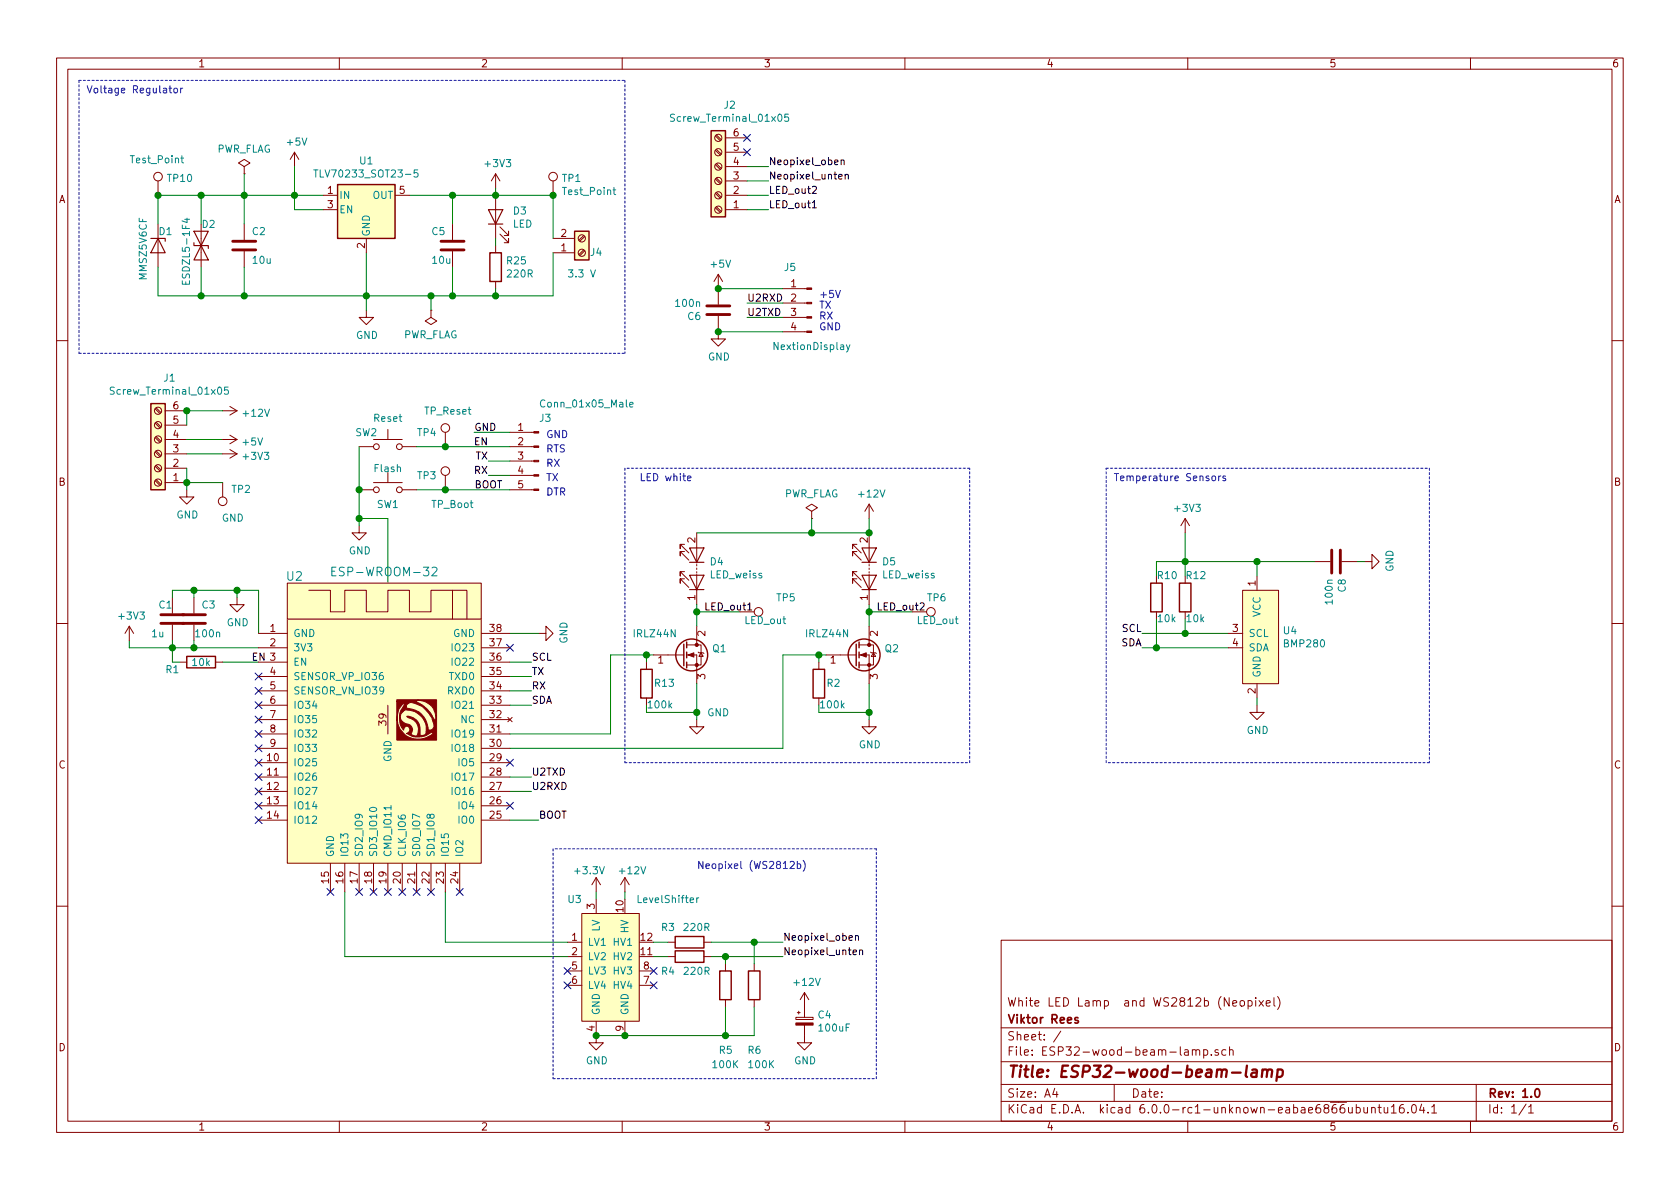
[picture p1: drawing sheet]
EESchema Schematic File Version 4
LIBS:ESP32-wood-beam-lamp-cache
EELAYER 29 0
EELAYER END
$Descr A4 11693 8268
encoding utf-8
Sheet 1 1
Title "ESP32-wood-beam-lamp"
Date ""
Rev "1.0"
Comp "Viktor Rees"
Comment1 "White LED Lamp  and WS2812b (Neopixel) "
Comment2 ""
Comment3 ""
Comment4 ""
$EndDescr
$Comp
L Device:C C2
U 1 1
P 1700 1700
F 0 "C2" H 1750 1800 50  0000 L CNN
F 1 "10u" H 1750 1600 50  0000 L CNN
F 2 "Capacitor_SMD:C_0805_2012Metric" H 1738 1550 50  0001 C CNN
F 3 "~" H 1700 1700 50  0001 C CNN
	1    1700 1700
	1    0    0    -1  
$EndComp
$Comp
L Device:C C5
U 1 1
P 3150 1700
F 0 "C5" H 3000 1800 50  0000 L CNN
F 1 "10u" H 3000 1600 50  0000 L CNN
F 2 "Capacitor_SMD:C_0805_2012Metric" H 3188 1550 50  0001 C CNN
F 3 "~" H 3150 1700 50  0001 C CNN
	1    3150 1700
	1    0    0    -1  
$EndComp
$Comp
L power:GND #PWR04
U 1 1
P 2550 2150
F 0 "#PWR04" H 2550 1900 50  0001 C CNN
F 1 "GND" H 2555 1977 50  0000 C CNN
F 2 "" H 2550 2150 50  0001 C CNN
F 3 "" H 2550 2150 50  0001 C CNN
	1    2550 2150
	1    0    0    -1  
$EndComp
$Comp
L power:PWR_FLAG #FLG01
U 1 1
P 1700 1200
F 0 "#FLG01" H 1700 1275 50  0001 C CNN
F 1 "PWR_FLAG" H 1700 1374 50  0000 C CNN
F 2 "" H 1700 1200 50  0001 C CNN
F 3 "~" H 1700 1200 50  0001 C CNN
	1    1700 1200
	1    0    0    -1  
$EndComp
Wire Wire Line
	1700 1850 1700 2050
Wire Wire Line
	3150 2050 3150 1850
Connection ~ 2550 2050
Connection ~ 3150 2050
Wire Wire Line
	3150 1350 3150 1550
Wire Wire Line
	2050 1350 1700 1350
Wire Wire Line
	1700 1350 1700 1550
Connection ~ 2050 1350
Wire Wire Line
	2550 2050 2550 2150
Connection ~ 1700 1350
Wire Wire Line
	1700 1200 1700 1350
$Comp
L Device:C C1
U 1 1
P 1200 4300
F 0 "C1" H 1100 4400 50  0000 L CNN
F 1 "1u" H 1050 4200 50  0000 L CNN
F 2 "Capacitor_SMD:C_0805_2012Metric" H 1238 4150 50  0001 C CNN
F 3 "~" H 1200 4300 50  0001 C CNN
	1    1200 4300
	1    0    0    -1  
$EndComp
$Comp
L power:GND #PWR02
U 1 1
P 1650 4150
F 0 "#PWR02" H 1650 3900 50  0001 C CNN
F 1 "GND" H 1655 3977 50  0000 C CNN
F 2 "" H 1650 4150 50  0001 C CNN
F 3 "" H 1650 4150 50  0001 C CNN
	1    1650 4150
	1    0    0    -1  
$EndComp
$Comp
L Device:R R1
U 1 1
P 1400 4600
F 0 "R1" V 1450 4400 50  0000 C CNN
F 1 "10k" V 1400 4600 50  0000 C CNN
F 2 "Resistor_SMD:R_0603_1608Metric" V 1330 4600 50  0001 C CNN
F 3 "~" H 1400 4600 50  0001 C CNN
	1    1400 4600
	0    1    1    0   
$EndComp
$Comp
L Device:C C3
U 1 1
P 1350 4300
F 0 "C3" H 1400 4400 50  0000 L CNN
F 1 "100n" H 1350 4200 50  0000 L CNN
F 2 "Capacitor_SMD:C_0603_1608Metric" H 1388 4150 50  0001 C CNN
F 3 "~" H 1350 4300 50  0001 C CNN
	1    1350 4300
	1    0    0    -1  
$EndComp
Wire Wire Line
	1350 4500 1350 4450
Wire Wire Line
	1350 4500 1200 4500
Wire Wire Line
	1200 4500 1200 4450
Connection ~ 1350 4500
Wire Wire Line
	1800 4400 1800 4100
Wire Wire Line
	1350 4100 1350 4150
Wire Wire Line
	1350 4100 1200 4100
Wire Wire Line
	1200 4100 1200 4150
Connection ~ 1350 4100
Wire Wire Line
	1350 4500 1800 4500
Wire Wire Line
	1250 4600 1200 4600
Wire Wire Line
	1200 4600 1200 4500
Connection ~ 1200 4500
Wire Wire Line
	1200 4500 900  4500
Wire Wire Line
	900  4500 900  4450
$Comp
L power:GND #PWR07
U 1 1
P 3750 4400
F 0 "#PWR07" H 3750 4150 50  0001 C CNN
F 1 "GND" H 3755 4227 50  0000 C CNN
F 2 "" H 3750 4400 50  0001 C CNN
F 3 "" H 3750 4400 50  0001 C CNN
	1    3750 4400
	0    -1   -1   0   
$EndComp
$Comp
L power:GND #PWR05
U 1 1
P 2500 3650
F 0 "#PWR05" H 2500 3400 50  0001 C CNN
F 1 "GND" H 2505 3477 50  0000 C CNN
F 2 "" H 2500 3650 50  0001 C CNN
F 3 "" H 2500 3650 50  0001 C CNN
	1    2500 3650
	1    0    0    -1  
$EndComp
Wire Wire Line
	2700 3600 2700 4900
Wire Wire Line
	7950 4500 8050 4500
$Comp
L power:GND #PWR023
U 1 1
P 8750 4900
F 0 "#PWR023" H 8750 4650 50  0001 C CNN
F 1 "GND" H 8755 4727 50  0000 C CNN
F 2 "" H 8750 4900 50  0001 C CNN
F 3 "" H 8750 4900 50  0001 C CNN
	1    8750 4900
	1    0    0    -1  
$EndComp
$Comp
L Device:R R12
U 1 1
P 8250 4150
F 0 "R12" H 8250 4000 50  0000 R CNN
F 1 "10k" H 8250 4300 50  0000 R CNN
F 2 "Resistor_SMD:R_0603_1608Metric" V 8180 4150 50  0001 C CNN
F 3 "~" H 8250 4150 50  0001 C CNN
	1    8250 4150
	-1   0    0    1   
$EndComp
$Comp
L Device:R R10
U 1 1
P 8050 4150
F 0 "R10" H 8050 4000 50  0000 R CNN
F 1 "10k" H 8050 4300 50  0000 R CNN
F 2 "Resistor_SMD:R_0603_1608Metric" V 7980 4150 50  0001 C CNN
F 3 "~" H 8050 4150 50  0001 C CNN
	1    8050 4150
	-1   0    0    1   
$EndComp
Wire Wire Line
	8550 4400 8250 4400
Wire Wire Line
	8050 3900 8050 4000
Wire Wire Line
	8250 3900 8250 4000
Connection ~ 8250 3900
Wire Wire Line
	8050 4300 8050 4500
Connection ~ 8050 4500
Wire Wire Line
	8050 4500 8550 4500
Wire Wire Line
	8250 4300 8250 4400
Connection ~ 8250 4400
Wire Wire Line
	8250 4400 7950 4400
$Comp
L power:GND #PWR010
U 1 1
P 4850 5000
F 0 "#PWR010" H 4850 4750 50  0001 C CNN
F 1 "GND" H 5000 5050 50  0000 C CNN
F 2 "" H 4850 5000 50  0001 C CNN
F 3 "" H 4850 5000 50  0001 C CNN
	1    4850 5000
	1    0    0    -1  
$EndComp
$Comp
L Connector:Conn_01x05_Male J3
U 1 1
P 3750 3200
F 0 "J3" H 3750 3500 50  0000 R CNN
F 1 "Conn_01x05_Male" H 3750 3600 50  0000 R CNN
F 2 "Connector_PinHeader_2.54mm:PinHeader_1x05_P2.54mm_Horizontal" H 3750 3200 50  0001 C CNN
F 3 "~" H 3750 3200 50  0001 C CNN
	1    3750 3200
	-1   0    0    -1  
$EndComp
Text Label 1750 4600 0    50   ~ 0
EN
Text Label 3400 3100 2    50   ~ 0
EN
Text Label 3500 3400 2    50   ~ 0
BOOT
Text Label 3700 4700 0    50   ~ 0
TX
Text Label 3700 4800 0    50   ~ 0
RX
Wire Wire Line
	3700 4800 3550 4800
Wire Wire Line
	3700 4700 3550 4700
Text Label 3400 3200 2    50   ~ 0
TX
Text Label 3400 3300 2    50   ~ 0
RX
Wire Wire Line
	3550 3300 3400 3300
$Comp
L ESP32-wroom:Test_Point-Connector TP4
U 1 1
P 3100 3100
F 0 "TP4" H 2900 3200 50  0000 L CNN
F 1 "TP_Reset" H 2950 3350 50  0000 L CNN
F 2 "TestPoint:TestPoint_Pad_D1.0mm" H 3300 3100 50  0001 C CNN
F 3 "~" H 3300 3100 50  0001 C CNN
	1    3100 3100
	1    0    0    -1  
$EndComp
Wire Wire Line
	3100 3100 3550 3100
$Comp
L ESP32-wroom:Test_Point-Connector TP3
U 1 1
P 3100 3400
F 0 "TP3" H 2900 3500 50  0000 L CNN
F 1 "TP_Boot" H 3000 3300 50  0000 L CNN
F 2 "TestPoint:TestPoint_Pad_D1.0mm" H 3300 3400 50  0001 C CNN
F 3 "~" H 3300 3400 50  0001 C CNN
	1    3100 3400
	1    0    0    -1  
$EndComp
Text Label 3700 4600 0    50   ~ 0
SCL
Text Label 3700 4900 0    50   ~ 0
SDA
Connection ~ 1700 2050
$Comp
L Device:C C8
U 1 1
P 9300 3900
F 0 "C8" H 9415 3946 50  0000 L CNN
F 1 "100n" H 9415 3855 50  0000 L CNN
F 2 "Capacitor_SMD:C_0603_1608Metric" H 9338 3750 50  0001 C CNN
F 3 "~" H 9300 3900 50  0001 C CNN
	1    9300 3900
	0    1    1    0   
$EndComp
$Comp
L power:GND #PWR025
U 1 1
P 9500 3900
F 0 "#PWR025" H 9500 3650 50  0001 C CNN
F 1 "GND" H 9505 3727 50  0000 C CNN
F 2 "" H 9500 3900 50  0001 C CNN
F 3 "" H 9500 3900 50  0001 C CNN
	1    9500 3900
	0    -1   -1   0   
$EndComp
Wire Wire Line
	9450 3900 9500 3900
Text Notes 600  650  0    50   ~ 0
Voltage Regulator
NoConn ~ 3550 4500
NoConn ~ 1800 4700
NoConn ~ 1800 4800
NoConn ~ 1800 4900
NoConn ~ 1800 5000
NoConn ~ 1800 5100
NoConn ~ 1800 5200
NoConn ~ 1800 5300
NoConn ~ 1800 5400
NoConn ~ 1800 5500
NoConn ~ 1800 5600
NoConn ~ 1800 5700
NoConn ~ 2300 6200
NoConn ~ 2500 6200
NoConn ~ 2600 6200
NoConn ~ 2700 6200
NoConn ~ 2800 6200
NoConn ~ 2900 6200
NoConn ~ 3000 6200
$Comp
L power:PWR_FLAG #FLG02
U 1 1
P 3000 2150
F 0 "#FLG02" H 3000 2225 50  0001 C CNN
F 1 "PWR_FLAG" H 3000 2324 50  0000 C CNN
F 2 "" H 3000 2150 50  0001 C CNN
F 3 "~" H 3000 2150 50  0001 C CNN
	1    3000 2150
	-1   0    0    1   
$EndComp
Wire Wire Line
	3000 2050 3000 2150
Connection ~ 3000 2050
Wire Wire Line
	3000 2050 3150 2050
$Comp
L ESP32-wroom:Test_Point-Connector TP1
U 1 1
P 3850 1350
F 0 "TP1" H 3908 1470 50  0000 L CNN
F 1 "Test_Point" H 3908 1379 50  0000 L CNN
F 2 "TestPoint:TestPoint_Pad_D1.0mm" H 4050 1350 50  0001 C CNN
F 3 "~" H 4050 1350 50  0001 C CNN
	1    3850 1350
	1    0    0    -1  
$EndComp
Wire Wire Line
	3850 1350 3450 1350
Wire Wire Line
	3550 3200 3400 3200
Wire Wire Line
	2900 3400 3100 3400
Connection ~ 3150 1350
Wire Wire Line
	2250 1350 2050 1350
Wire Wire Line
	8050 3900 8250 3900
Wire Wire Line
	8250 3700 8250 3900
Wire Wire Line
	2550 2050 3000 2050
Wire Wire Line
	2250 1450 2050 1450
Wire Wire Line
	2050 1450 2050 1350
$Comp
L Device:D_TVS D2
U 1 1
P 1400 1700
F 0 "D2" V 1250 1700 50  0000 L CNN
F 1 "ESDZL5-1F4" H 1200 1600 50  0000 L CNN
F 2 "Diode_SMD:D_SOD-323_HandSoldering" H 1400 1700 50  0001 C CNN
F 3 "https://www.st.com/resource/en/datasheet/esdzl5-1f4.pdf" H 1400 1700 50  0001 C CNN
	1    1400 1700
	0    1    1    0   
$EndComp
Wire Wire Line
	1700 1350 1400 1350
Wire Wire Line
	1400 1350 1400 1550
Wire Wire Line
	1400 1850 1400 2050
Connection ~ 1400 2050
Wire Wire Line
	1400 2050 1700 2050
$Comp
L Device:D_Zener D1
U 1 1
P 1100 1700
F 0 "D1" V 1000 1700 50  0000 L CNN
F 1 "MMSZ5V6CF" H 900 1600 50  0000 L CNN
F 2 "Diode_SMD:D_SOD-123F" H 1100 1700 50  0001 C CNN
F 3 "http://www.onsemi.com/pub/Collateral/MMSZ36VCF-D.pdf" H 1100 1700 50  0001 C CNN
	1    1100 1700
	0    1    1    0   
$EndComp
Wire Wire Line
	1400 1350 1100 1350
Wire Wire Line
	1100 1350 1100 1550
Connection ~ 1400 1350
Wire Wire Line
	1100 1850 1100 2050
Wire Wire Line
	1100 2050 1400 2050
Wire Wire Line
	3550 4600 3700 4600
Wire Wire Line
	3550 4900 3700 4900
Text Label 7950 4400 2    50   ~ 0
SCL
Text Label 7950 4500 2    50   ~ 0
SDA
Wire Notes Line
	7700 3250 9950 3250
Wire Notes Line
	9950 3250 9950 5300
Wire Notes Line
	9950 5300 7700 5300
Wire Notes Line
	7700 5300 7700 3250
Text Notes 7750 3350 0    50   ~ 0
Temperature Sensors
Wire Wire Line
	2850 1350 3150 1350
Wire Wire Line
	2550 1750 2550 2050
$Comp
L power:+3V3 #PWR01
U 1 1
P 3450 1300
F 0 "#PWR01" H 3450 1150 50  0001 C CNN
F 1 "+3V3" H 3465 1473 50  0000 C CNN
F 2 "" H 3450 1300 50  0001 C CNN
F 3 "" H 3450 1300 50  0001 C CNN
	1    3450 1300
	1    0    0    -1  
$EndComp
$Comp
L power:+3V3 #PWR022
U 1 1
P 900 4450
F 0 "#PWR022" H 900 4300 50  0001 C CNN
F 1 "+3V3" H 915 4623 50  0000 C CNN
F 2 "" H 900 4450 50  0001 C CNN
F 3 "" H 900 4450 50  0001 C CNN
	1    900  4450
	1    0    0    -1  
$EndComp
$Comp
L power:+3V3 #PWR021
U 1 1
P 8250 3700
F 0 "#PWR021" H 8250 3550 50  0001 C CNN
F 1 "+3V3" H 8265 3873 50  0000 C CNN
F 2 "" H 8250 3700 50  0001 C CNN
F 3 "" H 8250 3700 50  0001 C CNN
	1    8250 3700
	1    0    0    -1  
$EndComp
$Comp
L Device:R R13
U 1 1
P 4500 4750
F 0 "R13" H 4450 4750 50  0000 R CNN
F 1 "100k" H 4500 4900 50  0000 R CNN
F 2 "Resistor_SMD:R_0603_1608Metric" V 4430 4750 50  0001 C CNN
F 3 "~" H 4500 4750 50  0001 C CNN
	1    4500 4750
	-1   0    0    1   
$EndComp
Wire Wire Line
	4500 4600 4500 4550
Wire Wire Line
	4500 4550 4550 4550
$Comp
L Regulator_Linear:TLV70233_SOT23-5 U1
U 1 1
P 2550 1450
F 0 "U1" H 2550 1792 50  0000 C CNN
F 1 "TLV70233_SOT23-5" H 2550 1701 50  0000 C CNN
F 2 "Package_TO_SOT_SMD:SOT-23-5" H 2550 1775 50  0001 C CIN
F 3 "http://www.ti.com/lit/ds/symlink/tlv712.pdf" H 2550 1450 50  0001 C CNN
	1    2550 1450
	1    0    0    -1  
$EndComp
Wire Wire Line
	3150 2050 3450 2050
Wire Wire Line
	1700 2050 2550 2050
$Comp
L Device:LED D3
U 1 1
P 3450 1500
F 0 "D3" V 3488 1383 50  0000 R CNN
F 1 "LED" V 3397 1383 50  0000 R CNN
F 2 "" H 3450 1500 50  0001 C CNN
F 3 "~" H 3450 1500 50  0001 C CNN
	1    3450 1500
	0    -1   -1   0   
$EndComp
Connection ~ 3450 1350
$Comp
L Device:R R25
U 1 1
P 3450 1850
F 0 "R25" H 3520 1896 50  0000 L CNN
F 1 "220R" H 3520 1805 50  0000 L CNN
F 2 "" V 3380 1850 50  0001 C CNN
F 3 "~" H 3450 1850 50  0001 C CNN
	1    3450 1850
	1    0    0    -1  
$EndComp
Wire Wire Line
	3450 1650 3450 1700
Wire Wire Line
	3450 2000 3450 2050
Connection ~ 3450 2050
Wire Wire Line
	3450 2050 3850 2050
Wire Wire Line
	3150 1350 3450 1350
Wire Wire Line
	3450 1300 3450 1350
$Comp
L Connector:Screw_Terminal_01x02 J4
U 1 1
P 4050 1750
F 0 "J4" H 4150 1750 50  0000 C CNN
F 1 "3.3 V" H 4050 1900 50  0000 C CNN
F 2 "" H 4050 1750 50  0001 C CNN
F 3 "~" H 4050 1750 50  0001 C CNN
	1    4050 1750
	1    0    0    1   
$EndComp
Wire Wire Line
	3850 1350 3850 1650
Connection ~ 3850 1350
Wire Notes Line
	550  550  4350 550 
Wire Notes Line
	550  2450 4350 2450
Wire Wire Line
	3850 2050 3850 1750
Connection ~ 1100 1350
$Comp
L ESP32-wroom:Test_Point-Connector TP10
U 1 1
P 1100 1350
F 0 "TP10" H 1158 1470 50  0000 L CNN
F 1 "Test_Point" H 900 1600 50  0000 L CNN
F 2 "TestPoint:TestPoint_Pad_D1.0mm" H 1300 1350 50  0001 C CNN
F 3 "~" H 1300 1350 50  0001 C CNN
	1    1100 1350
	1    0    0    -1  
$EndComp
$Comp
L Transistor_FET:IRLZ44N Q1
U 1 1
P 4750 4550
F 0 "Q1" H 4955 4596 50  0000 L CNN
F 1 "IRLZ44N" H 4400 4700 50  0000 L CNN
F 2 "Package_TO_SOT_SMD:SOT-23" H 4950 4650 50  0001 C CNN
F 3 "~" H 4750 4550 50  0001 C CNN
	1    4750 4550
	1    0    0    -1  
$EndComp
Wire Wire Line
	4850 4750 4850 4950
Wire Wire Line
	4500 4900 4500 4950
Wire Wire Line
	4500 4950 4850 4950
Connection ~ 4850 4950
Wire Wire Line
	4850 4950 4850 5000
$Comp
L power:+5V #PWR0101
U 1 1
P 2050 1150
F 0 "#PWR0101" H 2050 1000 50  0001 C CNN
F 1 "+5V" H 2065 1323 50  0000 C CNN
F 2 "" H 2050 1150 50  0001 C CNN
F 3 "" H 2050 1150 50  0001 C CNN
	1    2050 1150
	1    0    0    -1  
$EndComp
Wire Wire Line
	2050 1350 2050 1150
$Comp
L Device:LED_Series D4
U 1 1
P 4850 3950
F 0 "D4" V 4896 3863 50  0000 R CNN
F 1 "LED_weiss" V 4805 3863 50  0000 R CNN
F 2 "LED_THT:LED_D5.0mm" H 4750 3950 50  0001 C CNN
F 3 "~" H 4750 3950 50  0001 C CNN
	1    4850 3950
	0    -1   -1   0   
$EndComp
Wire Wire Line
	4850 4200 4850 4250
Wire Wire Line
	5150 4250 4850 4250
Connection ~ 4850 4250
Wire Wire Line
	4850 4250 4850 4350
$Comp
L power:+12V #PWR0102
U 1 1
P 6050 3600
F 0 "#PWR0102" H 6050 3450 50  0001 C CNN
F 1 "+12V" H 6065 3773 50  0000 C CNN
F 2 "" H 6050 3600 50  0001 C CNN
F 3 "" H 6050 3600 50  0001 C CNN
	1    6050 3600
	1    0    0    -1  
$EndComp
$Comp
L power:PWR_FLAG #FLG0101
U 1 1
P 5650 3600
F 0 "#FLG0101" H 5650 3675 50  0001 C CNN
F 1 "PWR_FLAG" H 5650 3774 50  0000 C CNN
F 2 "" H 5650 3600 50  0001 C CNN
F 3 "~" H 5650 3600 50  0001 C CNN
	1    5650 3600
	1    0    0    -1  
$EndComp
Wire Wire Line
	5650 3600 5650 3700
$Comp
L ESP32-wroom:Test_Point-Connector TP5
U 1 1
P 5150 4250
F 0 "TP5" V 5050 4500 50  0000 L CNN
F 1 "LED_out" V 5208 4279 50  0000 L CNN
F 2 "TestPoint:TestPoint_Pad_D1.0mm" H 5350 4250 50  0001 C CNN
F 3 "~" H 5350 4250 50  0001 C CNN
	1    5150 4250
	0    1    1    0   
$EndComp
$Comp
L Connector:Screw_Terminal_01x06 J1
U 1 1
P 1100 3150
F 0 "J1" H 1020 2625 50  0000 C CNN
F 1 "Screw_Terminal_01x05" H 1020 2716 50  0000 C CNN
F 2 "Connector_Phoenix_MSTB:PhoenixContact_MSTBVA_2,5_6-G-5,08_1x06_P5.08mm_Vertical" H 1100 3150 50  0001 C CNN
F 3 "~" H 1100 3150 50  0001 C CNN
	1    1100 3150
	-1   0    0    1   
$EndComp
Wire Wire Line
	1300 3250 1300 3350
Connection ~ 1300 3350
$Comp
L power:GND #PWR03
U 1 1
P 1300 3400
F 0 "#PWR03" H 1300 3150 50  0001 C CNN
F 1 "GND" H 1305 3227 50  0000 C CNN
F 2 "" H 1300 3400 50  0001 C CNN
F 3 "" H 1300 3400 50  0001 C CNN
	1    1300 3400
	1    0    0    -1  
$EndComp
Wire Wire Line
	1350 4100 1650 4100
Wire Wire Line
	1650 4150 1650 4100
Connection ~ 1650 4100
Wire Wire Line
	1650 4100 1800 4100
Wire Wire Line
	1300 3350 1300 3400
Wire Wire Line
	1300 3150 1550 3150
Wire Wire Line
	1300 3050 1550 3050
$Comp
L power:+3V3 #PWR09
U 1 1
P 1550 3150
F 0 "#PWR09" H 1550 3000 50  0001 C CNN
F 1 "+3V3" V 1565 3278 50  0000 L CNN
F 2 "" H 1550 3150 50  0001 C CNN
F 3 "" H 1550 3150 50  0001 C CNN
	1    1550 3150
	0    1    1    0   
$EndComp
$Comp
L power:+5V #PWR08
U 1 1
P 1550 3050
F 0 "#PWR08" H 1550 2900 50  0001 C CNN
F 1 "+5V" V 1565 3178 50  0000 L CNN
F 2 "" H 1550 3050 50  0001 C CNN
F 3 "" H 1550 3050 50  0001 C CNN
	1    1550 3050
	0    1    1    0   
$EndComp
$Comp
L power:+12V #PWR06
U 1 1
P 1550 2850
F 0 "#PWR06" H 1550 2700 50  0001 C CNN
F 1 "+12V" V 1565 2978 50  0000 L CNN
F 2 "" H 1550 2850 50  0001 C CNN
F 3 "" H 1550 2850 50  0001 C CNN
	1    1550 2850
	0    1    1    0   
$EndComp
$Comp
L ESP32-wroom:Test_Point-Connector TP2
U 1 1
P 1550 3350
F 0 "TP2" H 1350 3400 50  0000 L CNN
F 1 "GND" H 1400 3600 50  0000 L CNN
F 2 "TestPoint:TestPoint_Pad_D1.0mm" H 1750 3350 50  0001 C CNN
F 3 "~" H 1750 3350 50  0001 C CNN
	1    1550 3350
	-1   0    0    1   
$EndComp
Wire Wire Line
	1300 3350 1550 3350
$Comp
L Switch:SW_Push SW1
U 1 1
P 2700 3400
F 0 "SW1" H 2700 3300 50  0000 C CNN
F 1 "Flash" H 2700 3550 50  0000 C CNN
F 2 "" H 2700 3600 50  0001 C CNN
F 3 "" H 2700 3600 50  0001 C CNN
	1    2700 3400
	1    0    0    -1  
$EndComp
NoConn ~ 3200 6200
Text Notes 3800 3450 0    50   ~ 0
DTR
Text Notes 3800 3150 0    50   ~ 0
RTS
Text Notes 3800 3350 0    50   ~ 0
TX
Text Notes 3800 3250 0    50   ~ 0
RX
Text Notes 3800 3050 0    50   ~ 0
GND
$Comp
L Switch:SW_Push SW2
U 1 1
P 2700 3100
F 0 "SW2" H 2550 3200 50  0000 C CNN
F 1 "Reset" H 2700 3300 50  0000 C CNN
F 2 "" H 2700 3300 50  0001 C CNN
F 3 "" H 2700 3300 50  0001 C CNN
	1    2700 3100
	1    0    0    -1  
$EndComp
Wire Wire Line
	1550 4600 1800 4600
Wire Wire Line
	3550 4400 3750 4400
Wire Wire Line
	3550 3000 3300 3000
Text Label 3300 3000 0    50   ~ 0
GND
Connection ~ 3100 3400
Wire Wire Line
	3100 3400 3550 3400
Wire Wire Line
	2900 3100 3100 3100
Connection ~ 3100 3100
Wire Wire Line
	2500 3100 2500 3400
Wire Wire Line
	3550 5700 3750 5700
Text Label 3750 5700 0    50   ~ 0
BOOT
Wire Wire Line
	1300 2950 1300 2850
Wire Wire Line
	1300 2850 1550 2850
Connection ~ 1300 2850
Wire Wire Line
	2500 3650 2500 3600
Wire Wire Line
	2700 3600 2500 3600
Wire Wire Line
	2500 3600 2500 3400
Connection ~ 2500 3600
Connection ~ 2500 3400
$Comp
L power:GND #PWR011
U 1 1
P 6050 5000
F 0 "#PWR011" H 6050 4750 50  0001 C CNN
F 1 "GND" H 6055 4827 50  0000 C CNN
F 2 "" H 6050 5000 50  0001 C CNN
F 3 "" H 6050 5000 50  0001 C CNN
	1    6050 5000
	1    0    0    -1  
$EndComp
$Comp
L Device:R R2
U 1 1
P 5700 4750
F 0 "R2" H 5650 4750 50  0000 R CNN
F 1 "100k" H 5700 4900 50  0000 R CNN
F 2 "Resistor_SMD:R_0603_1608Metric" V 5630 4750 50  0001 C CNN
F 3 "~" H 5700 4750 50  0001 C CNN
	1    5700 4750
	-1   0    0    1   
$EndComp
Wire Wire Line
	5700 4600 5700 4550
Wire Wire Line
	5700 4550 5750 4550
$Comp
L Transistor_FET:IRLZ44N Q2
U 1 1
P 5950 4550
F 0 "Q2" H 6155 4596 50  0000 L CNN
F 1 "IRLZ44N" H 5600 4700 50  0000 L CNN
F 2 "Package_TO_SOT_SMD:SOT-23" H 6150 4650 50  0001 C CNN
F 3 "~" H 5950 4550 50  0001 C CNN
	1    5950 4550
	1    0    0    -1  
$EndComp
Wire Wire Line
	6050 4750 6050 4950
Wire Wire Line
	5700 4900 5700 4950
Wire Wire Line
	5700 4950 6050 4950
Connection ~ 6050 4950
Wire Wire Line
	6050 4950 6050 5000
$Comp
L Device:LED_Series D5
U 1 1
P 6050 3950
F 0 "D5" V 6096 3863 50  0000 R CNN
F 1 "LED_weiss" V 6005 3863 50  0000 R CNN
F 2 "LED_THT:LED_D5.0mm" H 5950 3950 50  0001 C CNN
F 3 "~" H 5950 3950 50  0001 C CNN
	1    6050 3950
	0    -1   -1   0   
$EndComp
Wire Wire Line
	6050 4200 6050 4250
Wire Wire Line
	6350 4250 6050 4250
Connection ~ 6050 4250
Wire Wire Line
	6050 4250 6050 4350
$Comp
L ESP32-wroom:Test_Point-Connector TP6
U 1 1
P 6350 4250
F 0 "TP6" V 6250 4350 50  0000 L CNN
F 1 "LED_out" V 6408 4279 50  0000 L CNN
F 2 "TestPoint:TestPoint_Pad_D1.0mm" H 6550 4250 50  0001 C CNN
F 3 "~" H 6550 4250 50  0001 C CNN
	1    6350 4250
	0    1    1    0   
$EndComp
Wire Wire Line
	4250 4550 4500 4550
Connection ~ 4500 4550
Wire Wire Line
	5450 4550 5700 4550
Connection ~ 5700 4550
$Comp
L Connector:Screw_Terminal_01x06 J2
U 1 1
P 5000 1250
F 0 "J2" H 4920 725 50  0000 C CNN
F 1 "Screw_Terminal_01x05" H 4920 816 50  0000 C CNN
F 2 "Connector_Phoenix_MSTB:PhoenixContact_MSTBVA_2,5_6-G-5,08_1x06_P5.08mm_Vertical" H 5000 1250 50  0001 C CNN
F 3 "~" H 5000 1250 50  0001 C CNN
	1    5000 1250
	-1   0    0    1   
$EndComp
Wire Wire Line
	6050 3700 6050 3600
Connection ~ 6050 3700
Wire Notes Line
	4350 550  4350 2450
Wire Notes Line
	550  550  550  2450
Connection ~ 5650 3700
Wire Wire Line
	5650 3700 6050 3700
Wire Wire Line
	4850 3700 5650 3700
Wire Wire Line
	5200 1450 5350 1450
Wire Wire Line
	5200 1350 5350 1350
Wire Wire Line
	5200 1250 5350 1250
Wire Wire Line
	5200 1150 5350 1150
Text Label 5350 1450 0    50   ~ 0
LED_out1
Text Label 4900 4250 0    50   ~ 0
LED_out1
Text Label 5350 1350 0    50   ~ 0
LED_out2
Text Label 6100 4250 0    50   ~ 0
LED_out2
$Comp
L Level_Shifter_4x:LevelShifter U3
U 1 1
P 4100 6550
F 0 "U3" H 4000 6850 50  0000 C CNN
F 1 "LevelShifter" H 4650 6850 50  0000 C CNN
F 2 "" H 4100 6550 50  0001 C CNN
F 3 "" H 4100 6550 50  0001 C CNN
	1    4100 6550
	1    0    0    -1  
$EndComp
$Comp
L power:+3.3V #PWR012
U 1 1
P 4150 6200
F 0 "#PWR012" H 4150 6050 50  0001 C CNN
F 1 "+3.3V" H 4100 6350 50  0000 C CNN
F 2 "" H 4150 6200 50  0001 C CNN
F 3 "" H 4150 6200 50  0001 C CNN
	1    4150 6200
	1    0    0    -1  
$EndComp
$Comp
L power:+12V #PWR014
U 1 1
P 4350 6200
F 0 "#PWR014" H 4350 6050 50  0001 C CNN
F 1 "+12V" H 4400 6350 50  0000 C CNN
F 2 "" H 4350 6200 50  0001 C CNN
F 3 "" H 4350 6200 50  0001 C CNN
	1    4350 6200
	1    0    0    -1  
$EndComp
Wire Wire Line
	4350 7200 4150 7200
$Comp
L power:GND #PWR013
U 1 1
P 4150 7200
F 0 "#PWR013" H 4150 6950 50  0001 C CNN
F 1 "GND" H 4155 7027 50  0000 C CNN
F 2 "" H 4150 7200 50  0001 C CNN
F 3 "" H 4150 7200 50  0001 C CNN
	1    4150 7200
	1    0    0    -1  
$EndComp
Connection ~ 4150 7200
Wire Wire Line
	4350 6200 4350 6250
Wire Wire Line
	4150 6200 4150 6250
$Comp
L Device:R R3
U 1 1
P 4800 6550
F 0 "R3" V 4900 6700 50  0000 C CNN
F 1 "220R" V 4900 6500 50  0000 C CNN
F 2 "" V 4730 6550 50  0001 C CNN
F 3 "~" H 4800 6550 50  0001 C CNN
	1    4800 6550
	0    -1   -1   0   
$EndComp
$Comp
L Device:R R4
U 1 1
P 4800 6650
F 0 "R4" V 4900 6500 50  0000 C CNN
F 1 "220R" V 4900 6700 50  0000 C CNN
F 2 "" V 4730 6650 50  0001 C CNN
F 3 "~" H 4800 6650 50  0001 C CNN
	1    4800 6650
	0    1    1    0   
$EndComp
Wire Wire Line
	4550 6550 4650 6550
Wire Wire Line
	4550 6650 4650 6650
Wire Wire Line
	4950 6650 5050 6650
Text Label 5450 6550 0    50   ~ 0
Neopixel_oben
Text Label 5450 6650 0    50   ~ 0
Neopixel_unten
$Comp
L Device:R R5
U 1 1
P 5050 6850
F 0 "R5" H 5000 6400 50  0000 L CNN
F 1 "100K" H 4950 6300 50  0000 L CNN
F 2 "" V 4980 6850 50  0001 C CNN
F 3 "~" H 5050 6850 50  0001 C CNN
	1    5050 6850
	1    0    0    -1  
$EndComp
$Comp
L Device:R R6
U 1 1
P 5250 6850
F 0 "R6" H 5200 6400 50  0000 L CNN
F 1 "100K" H 5200 6300 50  0000 L CNN
F 2 "" V 5180 6850 50  0001 C CNN
F 3 "~" H 5250 6850 50  0001 C CNN
	1    5250 6850
	1    0    0    -1  
$EndComp
Wire Wire Line
	4950 6550 5250 6550
Wire Wire Line
	4350 7200 5050 7200
Wire Wire Line
	5050 7200 5050 7000
Connection ~ 4350 7200
Wire Wire Line
	5250 7000 5250 7200
Wire Wire Line
	5250 7200 5050 7200
Connection ~ 5050 7200
Wire Wire Line
	5050 6700 5050 6650
Connection ~ 5050 6650
Wire Wire Line
	5050 6650 5450 6650
Wire Wire Line
	5250 6700 5250 6550
Connection ~ 5250 6550
Wire Wire Line
	5250 6550 5450 6550
Text Label 5350 1150 0    50   ~ 0
Neopixel_oben
Text Label 5350 1250 0    50   ~ 0
Neopixel_unten
$Comp
L Device:CP_Small C4
U 1 1
P 5600 7100
F 0 "C4" H 5688 7146 50  0000 L CNN
F 1 "100uF" H 5688 7055 50  0000 L CNN
F 2 "" H 5600 7100 50  0001 C CNN
F 3 "~" H 5600 7100 50  0001 C CNN
	1    5600 7100
	1    0    0    -1  
$EndComp
$Comp
L power:+12V #PWR015
U 1 1
P 5600 7000
F 0 "#PWR015" H 5600 6850 50  0001 C CNN
F 1 "+12V" H 5615 7173 50  0000 C CNN
F 2 "" H 5600 7000 50  0001 C CNN
F 3 "" H 5600 7000 50  0001 C CNN
	1    5600 7000
	1    0    0    -1  
$EndComp
$Comp
L power:GND #PWR016
U 1 1
P 5600 7200
F 0 "#PWR016" H 5600 6950 50  0001 C CNN
F 1 "GND" H 5605 7027 50  0000 C CNN
F 2 "" H 5600 7200 50  0001 C CNN
F 3 "" H 5600 7200 50  0001 C CNN
	1    5600 7200
	1    0    0    -1  
$EndComp
NoConn ~ 4550 6750
NoConn ~ 4550 6850
NoConn ~ 3950 6750
NoConn ~ 3950 6850
NoConn ~ 5200 1050
NoConn ~ 5200 950 
Wire Wire Line
	8250 3900 8750 3900
$Comp
L BMP280:BMP280 U4
U 1 1
P 8700 4450
F 0 "U4" H 8927 4521 50  0000 L CNN
F 1 "BMP280" H 8927 4430 50  0000 L CNN
F 2 "" H 8700 4450 50  0001 C CNN
F 3 "" H 8700 4450 50  0001 C CNN
	1    8700 4450
	1    0    0    -1  
$EndComp
Wire Wire Line
	8750 4850 8750 4900
Wire Wire Line
	8750 4000 8750 3900
Connection ~ 8750 3900
Wire Wire Line
	8750 3900 9150 3900
$Comp
L Connector:Conn_01x04_Male J5
U 1 1
P 5650 2100
F 0 "J5" H 5800 2350 50  0000 C CNN
F 1 "NextionDisplay" H 5650 1800 50  0000 C CNN
F 2 "" H 5650 2100 50  0001 C CNN
F 3 "~" H 5650 2100 50  0001 C CNN
	1    5650 2100
	-1   0    0    -1  
$EndComp
Wire Wire Line
	4250 4550 4250 5100
Wire Wire Line
	4250 5100 3550 5100
Wire Wire Line
	3550 5200 5450 5200
Wire Wire Line
	5450 4550 5450 5200
Wire Wire Line
	3100 6200 3100 6550
Wire Wire Line
	3100 6550 3950 6550
Wire Wire Line
	2400 6200 2400 6650
Wire Wire Line
	2400 6650 3950 6650
Wire Wire Line
	3550 5500 3700 5500
Wire Wire Line
	3550 5400 3700 5400
Text Label 3700 5500 0    50   ~ 0
U2RXD
Text Label 3700 5400 0    50   ~ 0
U2TXD
Wire Wire Line
	5450 2100 5200 2100
Wire Wire Line
	5450 2200 5200 2200
Text Label 5200 2100 0    50   ~ 0
U2RXD
Text Label 5200 2200 0    50   ~ 0
U2TXD
$Comp
L power:+5V #PWR017
U 1 1
P 5000 2000
F 0 "#PWR017" H 5000 1850 50  0001 C CNN
F 1 "+5V" H 5015 2173 50  0000 C CNN
F 2 "" H 5000 2000 50  0001 C CNN
F 3 "" H 5000 2000 50  0001 C CNN
	1    5000 2000
	1    0    0    -1  
$EndComp
$Comp
L power:GND #PWR018
U 1 1
P 5000 2300
F 0 "#PWR018" H 5000 2050 50  0001 C CNN
F 1 "GND" H 5005 2127 50  0000 C CNN
F 2 "" H 5000 2300 50  0001 C CNN
F 3 "" H 5000 2300 50  0001 C CNN
	1    5000 2300
	1    0    0    -1  
$EndComp
Wire Wire Line
	5000 2000 5450 2000
Wire Wire Line
	5000 2300 5450 2300
$Comp
L Device:C C6
U 1 1
P 5000 2150
F 0 "C6" H 5115 2196 50  0000 L CNN
F 1 "100n" H 5115 2105 50  0000 L CNN
F 2 "Capacitor_SMD:C_0603_1608Metric" H 5038 2000 50  0001 C CNN
F 3 "~" H 5000 2150 50  0001 C CNN
	1    5000 2150
	-1   0    0    1   
$EndComp
Connection ~ 5000 2300
Connection ~ 5000 2000
Text Notes 5700 2300 0    50   ~ 0
+5V\nTX\nRX\nGND
NoConn ~ 3550 5300
NoConn ~ 3550 5600
$Comp
L ESP32-wroom:ESP-WROOM-32-module U2
U 1 1
P 2700 5200
F 0 "U2" H 2050 6400 60  0000 C CNN
F 1 "ESP-WROOM-32" H 2675 6431 60  0000 C CNN
F 2 "module:ESP-WROOM-32-short" H 3150 4900 60  0001 C CNN
F 3 "" H 3150 4900 60  0001 C CNN
	1    2700 5200
	1    0    0    -1  
$EndComp
Wire Notes Line
	4350 5300 6750 5300
Wire Notes Line
	6750 5300 6750 3250
Wire Notes Line
	6750 3250 4350 3250
Wire Notes Line
	4350 3250 4350 5300
Text Notes 4450 3350 0    50   ~ 0
LED white
Text Notes 4850 6050 0    50   ~ 0
Neopixel (WS2812b)
Wire Notes Line
	3850 7500 6100 7500
Wire Notes Line
	6100 7500 6100 5900
Wire Notes Line
	6100 5900 3850 5900
Wire Notes Line
	3850 5900 3850 7500
$EndSCHEMATC
